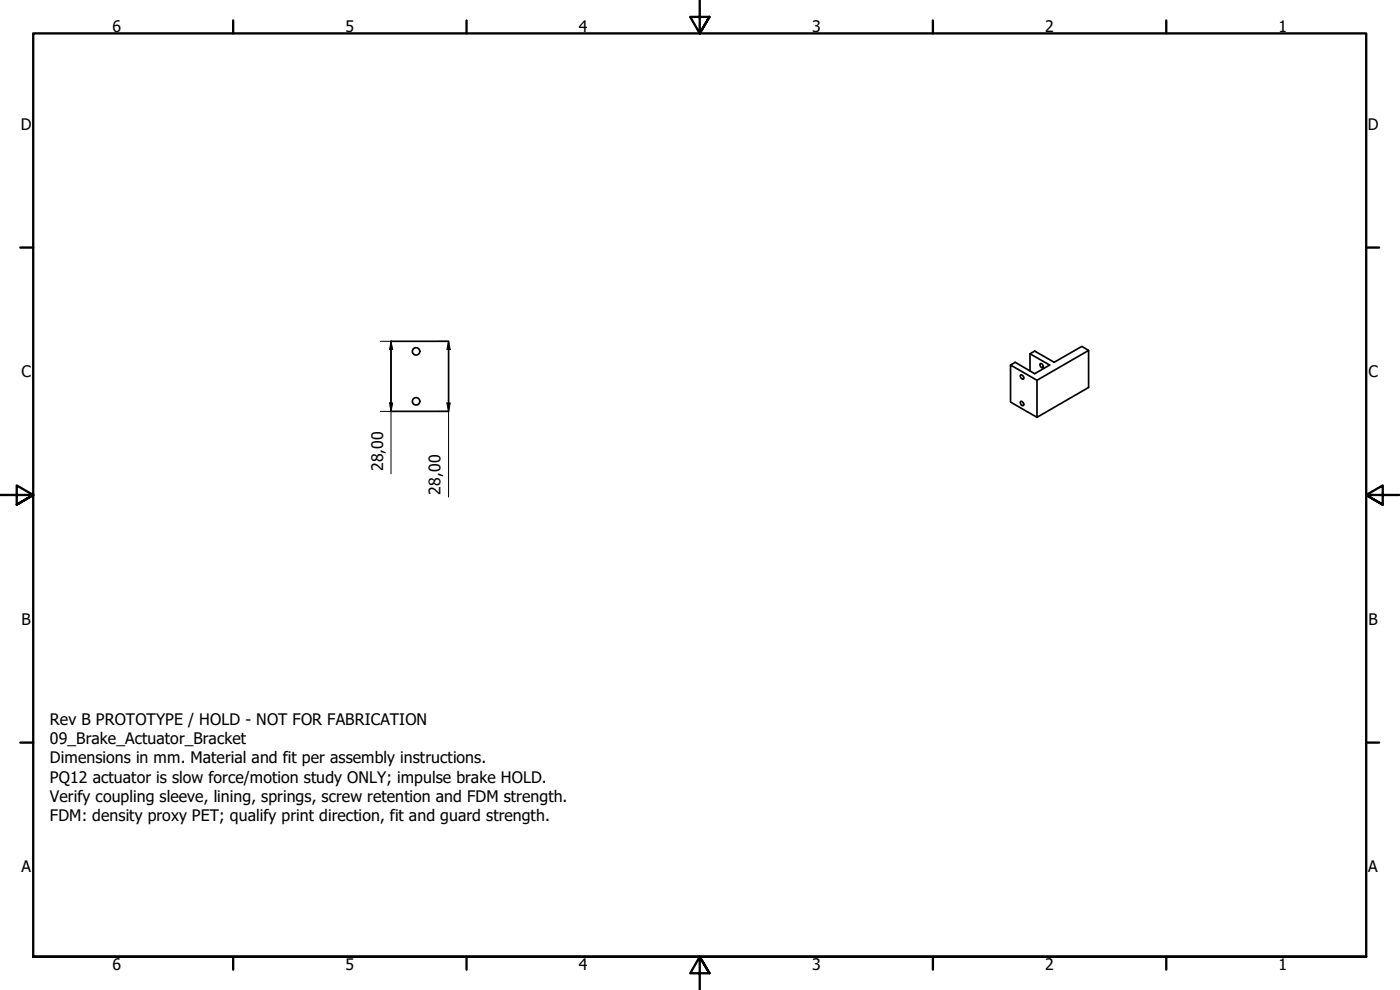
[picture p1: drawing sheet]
<svg xmlns="http://www.w3.org/2000/svg" width="420mm" height="297mm" viewBox="0 0 420 297" stroke-linecap="round" stroke-linejoin="round" font-family="sans-serif">
<!-- layer: Visible (ISO) -->
<g fill="none" stroke="#000" stroke-width=".51">
<path d="M117.3 102.4h17.3v21h-17.3zM306.3 112.5l.7 .3 .2 .9a.78 .78 0 0 1-.8-.3 .78 .78 0 0 1-.1-.9zM309.1 106.2l5.9 3.3-4.5 2.6-5.8-3.4-1.4 .8v11.1l7.9 4.6v-11.1l-7.9-4.6M309.1 111.3v-5.1l1.4-.9 5.9 3.4 8.3-4.8 2 1.2-15.5 9M312.2 109.1a.79 .79 0 0 1 .7 .4 .79 .79 0 0 1 0 .8l-.7-.4zM326.7 105.1v11.2l-15.5 8.9M306.3 120.4l.5 .1 .4 .5v.6l-.2 .1a.9 .9 0 0 1-.7-1.3z"/>
<circle cx="124.9" cy="105.4" r="1.11"/>
<circle cx="124.9" cy="120.4" r="1.11"/>
</g>
<!-- layer: Border (ISO) -->
<g fill="none" stroke="#000" stroke-width=".7">
<path d="M70 6.1v3.9M140 6.1v3.9M210 0v10l-2.9-4.9h5.8l-2.9 4.9 2.9-4.9M280 6.1v3.9M350 6.1v3.9M6.1 74.3h3.9M410 74.3h3.9M0 148.5h10l-5-2.8v5.7l5-2.9-5 2.9M420 148.5h-10l5-2.8v5.7l-5-2.9 5 2.9M6.1 222.8h3.9M410 222.8h3.9M10 287.1v-277.1h400v277.1h-400h400"/>
<path d="M70 287.1v3.8M140 287.1v3.8M212.9 292l-2.9-4.9 2.9 4.9h-5.8l2.9-4.9v9.9M280 287.1v3.8M350 287.1v3.8"/>
</g>
<!-- layer: Dimension (ISO) -->
<path d="M114.2 102.4h3.1v21M117.3 102.4l.6 2.5h-1zM131.4 102.4h3.2v46.7M134.6 102.4l.5 2.5h-1zM114.2 123.4h3.1v18.8M116.9 120.9h1l-.6 2.5zM131.4 123.4h3.2M134.1 120.9h1l-.5 2.5z" fill="none" stroke="#000" stroke-width=".3"/>
<path d="M117.3 102.4l.6 2.5h-1zM134.6 102.4l.5 2.5h-1zM116.9 120.9h1l-.6 2.5zM134.1 120.9h1l-.5 2.5z" fill="#000"/>
<g font-size="4.8">
<text x="33.7" y="9.6">6</text>
<text x="103.7" y="9.6">5</text>
<text x="173.7" y="9.6">4</text>
<text x="243.7" y="9.6">3</text>
<text x="313.7" y="9.6">2</text>
<text x="383.7" y="9.6">1</text>
<text x="6.2" y="38.9">D</text>
<text x="410.5" y="38.9">D</text>
<text x="6.4" y="113.1">C</text>
<text x="410.7" y="113.1">C</text>
<text x="115" y="141.4" transform="rotate(-90 115 141.4)">28,00</text>
<text x="132.2" y="148.4" transform="rotate(-90 132.2 148.4)">28,00</text>
<text x="6.4" y="187.4">B</text>
<text x="410.7" y="187.4">B</text>
<text x="15" y="217.5">Rev B PROTOTYPE / HOLD - NOT FOR FABRICATION</text>
<text x="15" y="223.3">09_Brake_Actuator_Bracket</text>
<text x="15" y="229">Dimensions in mm. Material and fit per assembly instructions.</text>
<text x="15" y="234.8">PQ12 actuator is slow force/motion study ONLY; impulse brake HOLD.</text>
<text x="15" y="240.6">Verify coupling sleeve, lining, springs, screw retention and FDM strength.</text>
<text x="15" y="246.4">FDM: density proxy PET; qualify print direction, fit and guard strength.</text>
<text x="6.4" y="261.7">A</text>
<text x="410.7" y="261.7">A</text>
<text x="33.7" y="290.9">6</text>
<text x="103.7" y="290.9">5</text>
<text x="173.7" y="290.9">4</text>
<text x="243.7" y="290.9">3</text>
<text x="313.7" y="290.9">2</text>
<text x="383.7" y="290.9">1</text>
</g>
</svg>
